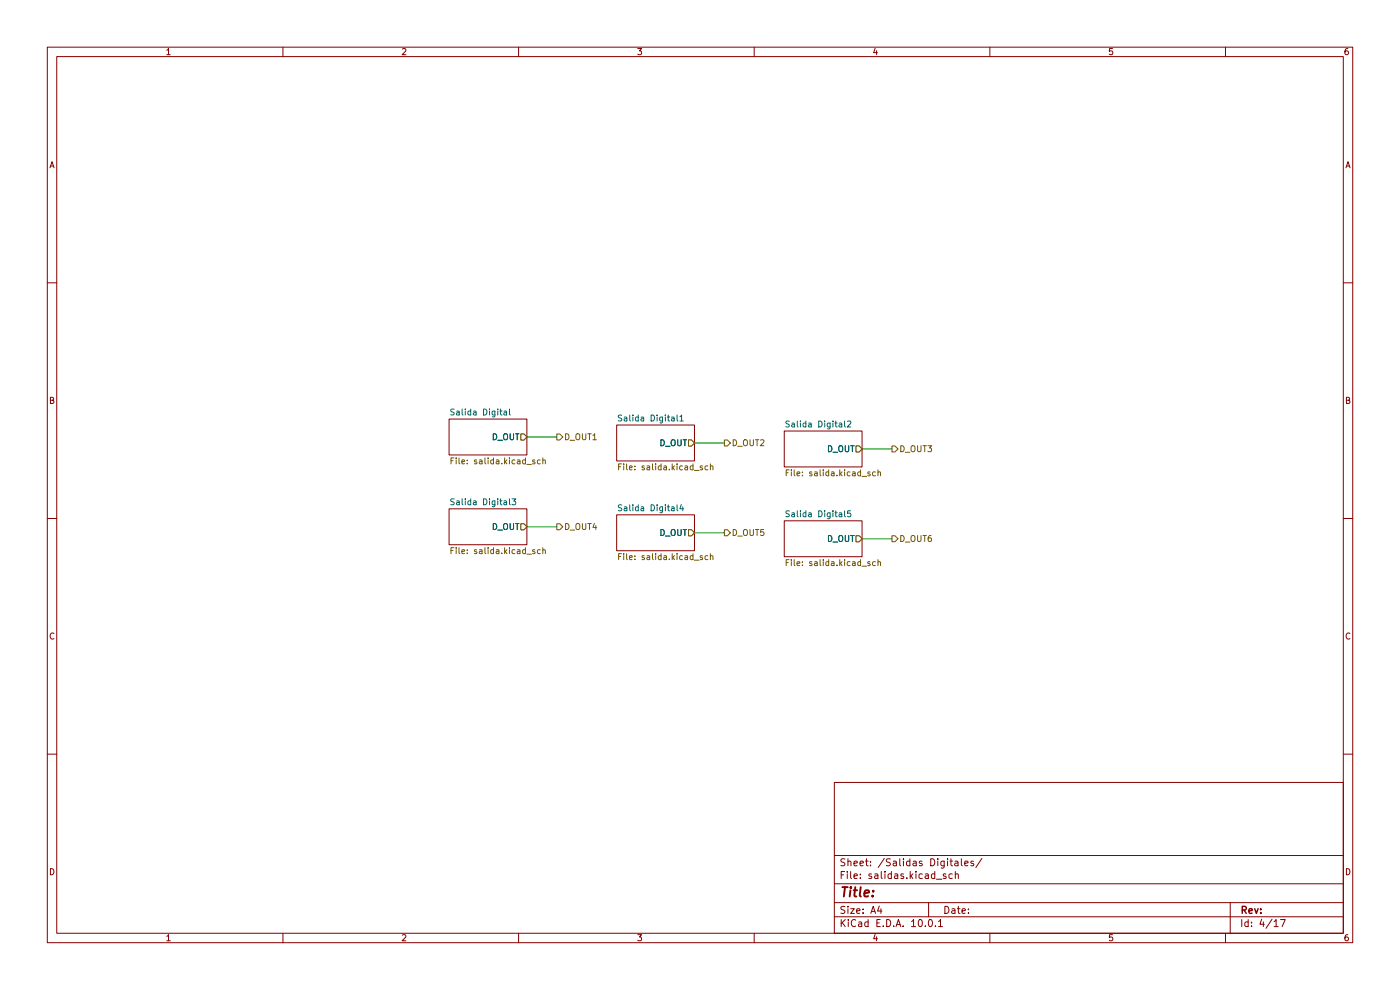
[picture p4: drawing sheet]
(kicad_sch
 (version 20260306)
 (generator "eeschema")
 (generator_version "10.0")
 (paper "A4")
 (lib_symbols)
 (wire
  (pts (xy 111.76 92.71) (xy 118.11 92.71))
  (stroke (width 0) (type default)))
 (wire
  (pts (xy 147.32 93.98) (xy 153.67 93.98))
  (stroke (width 0) (type default)))
 (wire
  (pts (xy 182.88 114.3) (xy 189.23 114.3))
  (stroke (width 0) (type default)))
 (wire
  (pts (xy 147.32 113.03) (xy 153.67 113.03))
  (stroke (width 0) (type default)))
 (wire
  (pts (xy 111.76 111.76) (xy 118.11 111.76))
  (stroke (width 0) (type default)))
 (wire
  (pts (xy 182.88 95.25) (xy 189.23 95.25))
  (stroke (width 0) (type default)))
 (hierarchical_label "D_OUT4"
  (shape output)
  (at 118.11 111.76 0)
  (effects (font (size 1.27 1.27)) (justify left)))
 (hierarchical_label "D_OUT2"
  (shape output)
  (at 153.67 93.98 0)
  (effects (font (size 1.27 1.27)) (justify left)))
 (hierarchical_label "D_OUT6"
  (shape output)
  (at 189.23 114.3 0)
  (effects (font (size 1.27 1.27)) (justify left)))
 (hierarchical_label "D_OUT3"
  (shape output)
  (at 189.23 95.25 0)
  (effects (font (size 1.27 1.27)) (justify left)))
 (hierarchical_label "D_OUT5"
  (shape output)
  (at 153.67 113.03 0)
  (effects (font (size 1.27 1.27)) (justify left)))
 (hierarchical_label "D_OUT1"
  (shape output)
  (at 118.11 92.71 0)
  (effects (font (size 1.27 1.27)) (justify left)))
 (sheet
  (at 166.37 91.44)
  (size 16.51 7.62)
  (exclude_from_sim no)
  (in_bom yes)
  (on_board yes)
  (dnp no)
  (fields_autoplaced yes)
  (stroke (width 0.1524) (type solid))
  (fill (color 0 0 0 0))
  (property "Sheetname" "Salida Digital2" (at 166.37 90.7284 0) (show_name no) (do_not_autoplace no) (effects (font (size 1.27 1.27)) (justify left bottom)))
  (property "Sheetfile" "salida.kicad_sch" (at 166.37 99.6446 0) (show_name no) (do_not_autoplace no) (effects (font (size 1.27 1.27)) (justify left top)))
  (pin "D_OUT" output (at 182.88 95.25 0) (effects (font (size 1.27 1.27)) (justify right))))
 (sheet
  (at 166.37 110.49)
  (size 16.51 7.62)
  (exclude_from_sim no)
  (in_bom yes)
  (on_board yes)
  (dnp no)
  (fields_autoplaced yes)
  (stroke (width 0.1524) (type solid))
  (fill (color 0 0 0 0))
  (property "Sheetname" "Salida Digital5" (at 166.37 109.7784 0) (show_name no) (do_not_autoplace no) (effects (font (size 1.27 1.27)) (justify left bottom)))
  (property "Sheetfile" "salida.kicad_sch" (at 166.37 118.6946 0) (show_name no) (do_not_autoplace no) (effects (font (size 1.27 1.27)) (justify left top)))
  (pin "D_OUT" output (at 182.88 114.3 0) (effects (font (size 1.27 1.27)) (justify right))))
 (sheet
  (at 95.25 107.95)
  (size 16.51 7.62)
  (exclude_from_sim no)
  (in_bom yes)
  (on_board yes)
  (dnp no)
  (fields_autoplaced yes)
  (stroke (width 0.1524) (type solid))
  (fill (color 0 0 0 0))
  (property "Sheetname" "Salida Digital3" (at 95.25 107.2384 0) (show_name no) (do_not_autoplace no) (effects (font (size 1.27 1.27)) (justify left bottom)))
  (property "Sheetfile" "salida.kicad_sch" (at 95.25 116.1546 0) (show_name no) (do_not_autoplace no) (effects (font (size 1.27 1.27)) (justify left top)))
  (pin "D_OUT" output (at 111.76 111.76 0) (effects (font (size 1.27 1.27)) (justify right))))
 (sheet
  (at 95.25 88.9)
  (size 16.51 7.62)
  (exclude_from_sim no)
  (in_bom yes)
  (on_board yes)
  (dnp no)
  (fields_autoplaced yes)
  (stroke (width 0.1524) (type solid))
  (fill (color 0 0 0 0))
  (property "Sheetname" "Salida Digital" (at 95.25 88.1884 0) (show_name no) (do_not_autoplace no) (effects (font (size 1.27 1.27)) (justify left bottom)))
  (property "Sheetfile" "salida.kicad_sch" (at 95.25 97.1046 0) (show_name no) (do_not_autoplace no) (effects (font (size 1.27 1.27)) (justify left top)))
  (pin "D_OUT" output (at 111.76 92.71 0) (effects (font (size 1.27 1.27)) (justify right))))
 (sheet
  (at 130.81 109.22)
  (size 16.51 7.62)
  (exclude_from_sim no)
  (in_bom yes)
  (on_board yes)
  (dnp no)
  (fields_autoplaced yes)
  (stroke (width 0.1524) (type solid))
  (fill (color 0 0 0 0))
  (property "Sheetname" "Salida Digital4" (at 130.81 108.5084 0) (show_name no) (do_not_autoplace no) (effects (font (size 1.27 1.27)) (justify left bottom)))
  (property "Sheetfile" "salida.kicad_sch" (at 130.81 117.4246 0) (show_name no) (do_not_autoplace no) (effects (font (size 1.27 1.27)) (justify left top)))
  (pin "D_OUT" output (at 147.32 113.03 0) (effects (font (size 1.27 1.27)) (justify right))))
 (sheet
  (at 130.81 90.17)
  (size 16.51 7.62)
  (exclude_from_sim no)
  (in_bom yes)
  (on_board yes)
  (dnp no)
  (fields_autoplaced yes)
  (stroke (width 0.1524) (type solid))
  (fill (color 0 0 0 0))
  (property "Sheetname" "Salida Digital1" (at 130.81 89.4584 0) (show_name no) (do_not_autoplace no) (effects (font (size 1.27 1.27)) (justify left bottom)))
  (property "Sheetfile" "salida.kicad_sch" (at 130.81 98.3746 0) (show_name no) (do_not_autoplace no) (effects (font (size 1.27 1.27)) (justify left top)))
  (pin "D_OUT" output (at 147.32 93.98 0) (effects (font (size 1.27 1.27)) (justify right)))))
